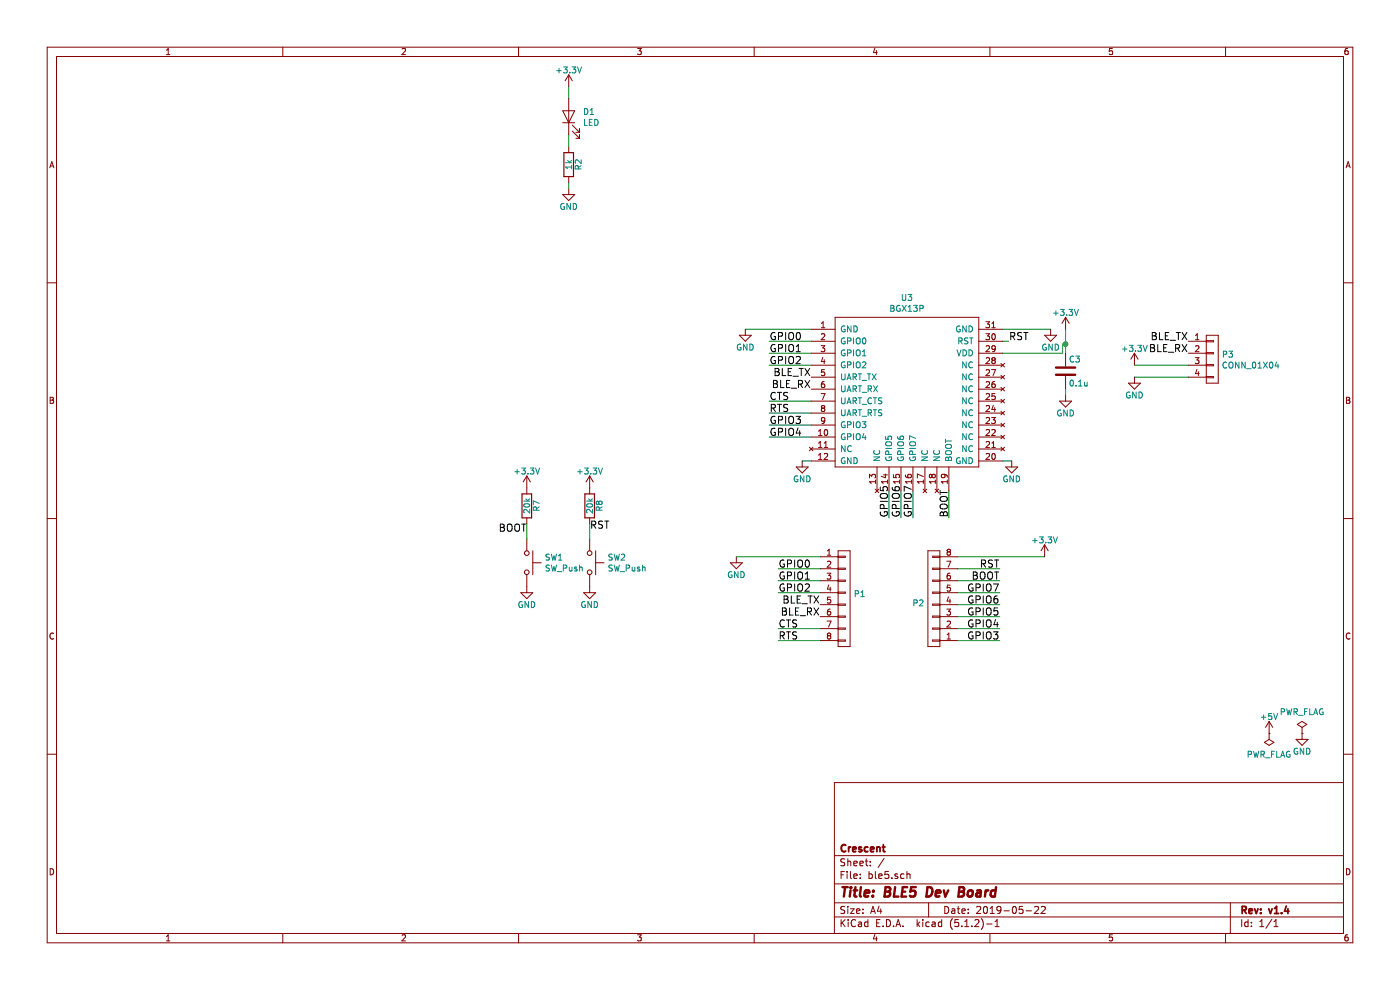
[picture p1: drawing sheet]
EESchema Schematic File Version 4
LIBS:ble5-cache
EELAYER 29 0
EELAYER END
$Descr A4 11693 8268
encoding utf-8
Sheet 1 1
Title "BLE5 Dev Board"
Date "2019-05-22"
Rev "v1.4"
Comp "Crescent"
Comment1 ""
Comment2 ""
Comment3 ""
Comment4 ""
$EndDescr
$Comp
L Device:R R2
U 1 1
P 4750 1375
F 0 "R2" V 4830 1375 50  0000 C CNN
F 1 "1k" V 4750 1375 50  0000 C CNN
F 2 "smt:R-0603" V 4680 1375 50  0001 C CNN
F 3 "" H 4750 1375 50  0000 C CNN
F 4 "Value" H 4750 1375 60  0001 C CNN "Fieldname"
	1    4750 1375
	1    0    0    -1  
$EndComp
$Comp
L power:GND #PWR07
U 1 1
P 4750 1575
F 0 "#PWR07" H 4750 1325 50  0001 C CNN
F 1 "GND" H 4750 1425 50  0000 C CNN
F 2 "" H 4750 1575 50  0000 C CNN
F 3 "" H 4750 1575 50  0000 C CNN
	1    4750 1575
	1    0    0    -1  
$EndComp
$Comp
L power:+3.3V #PWR08
U 1 1
P 4750 725
F 0 "#PWR08" H 4750 575 50  0001 C CNN
F 1 "+3.3V" H 4750 865 50  0000 C CNN
F 2 "" H 4750 725 50  0000 C CNN
F 3 "" H 4750 725 50  0000 C CNN
	1    4750 725 
	1    0    0    -1  
$EndComp
$Comp
L power:GND #PWR039
U 1 1
P 10875 6125
F 0 "#PWR039" H 10875 5875 50  0001 C CNN
F 1 "GND" H 10875 5975 50  0000 C CNN
F 2 "" H 10875 6125 50  0000 C CNN
F 3 "" H 10875 6125 50  0000 C CNN
	1    10875 6125
	1    0    0    -1  
$EndComp
$Comp
L power:+5V #PWR040
U 1 1
P 10600 6125
F 0 "#PWR040" H 10600 5975 50  0001 C CNN
F 1 "+5V" H 10600 6265 50  0000 C CNN
F 2 "" H 10600 6125 50  0000 C CNN
F 3 "" H 10600 6125 50  0000 C CNN
	1    10600 6125
	1    0    0    -1  
$EndComp
$Comp
L power:PWR_FLAG #FLG041
U 1 1
P 10875 6125
F 0 "#FLG041" H 10875 6220 50  0001 C CNN
F 1 "PWR_FLAG" H 10875 6305 50  0000 C CNN
F 2 "" H 10875 6125 50  0000 C CNN
F 3 "" H 10875 6125 50  0000 C CNN
	1    10875 6125
	1    0    0    -1  
$EndComp
$Comp
L power:PWR_FLAG #FLG042
U 1 1
P 10600 6125
F 0 "#FLG042" H 10600 6220 50  0001 C CNN
F 1 "PWR_FLAG" H 10600 6305 50  0000 C CNN
F 2 "" H 10600 6125 50  0000 C CNN
F 3 "" H 10600 6125 50  0000 C CNN
	1    10600 6125
	-1   0    0    1   
$EndComp
Wire Wire Line
	4750 1525 4750 1575
Wire Wire Line
	4750 725  4750 825 
Wire Wire Line
	4750 1125 4750 1225
Text Label 6775 3250 2    60   ~ 0
BLE_RX
Text Label 6775 3150 2    60   ~ 0
BLE_TX
$Comp
L power:GND #PWR0104
U 1 1
P 6225 2750
F 0 "#PWR0104" H 6225 2500 50  0001 C CNN
F 1 "GND" H 6225 2600 50  0000 C CNN
F 2 "" H 6225 2750 50  0000 C CNN
F 3 "" H 6225 2750 50  0000 C CNN
	1    6225 2750
	1    0    0    -1  
$EndComp
$Comp
L power:GND #PWR0105
U 1 1
P 6700 3850
F 0 "#PWR0105" H 6700 3600 50  0001 C CNN
F 1 "GND" H 6700 3700 50  0000 C CNN
F 2 "" H 6700 3850 50  0000 C CNN
F 3 "" H 6700 3850 50  0000 C CNN
	1    6700 3850
	1    0    0    -1  
$EndComp
$Comp
L power:GND #PWR0106
U 1 1
P 8450 3850
F 0 "#PWR0106" H 8450 3600 50  0001 C CNN
F 1 "GND" H 8450 3700 50  0000 C CNN
F 2 "" H 8450 3850 50  0000 C CNN
F 3 "" H 8450 3850 50  0000 C CNN
	1    8450 3850
	1    0    0    -1  
$EndComp
$Comp
L power:GND #PWR0107
U 1 1
P 8775 2750
F 0 "#PWR0107" H 8775 2500 50  0001 C CNN
F 1 "GND" H 8775 2600 50  0000 C CNN
F 2 "" H 8775 2750 50  0000 C CNN
F 3 "" H 8775 2750 50  0000 C CNN
	1    8775 2750
	1    0    0    -1  
$EndComp
Wire Wire Line
	6775 2750 6225 2750
Wire Wire Line
	6700 3850 6775 3850
$Comp
L Device:C C3
U 1 1
P 8900 3100
F 0 "C3" H 8925 3200 50  0000 L CNN
F 1 "0.1u" H 8925 3000 50  0000 L CNN
F 2 "smt:C-0603" H 8938 2950 50  0001 C CNN
F 3 "" H 8900 3100 50  0000 C CNN
F 4 "Value" H 8900 3100 60  0001 C CNN "Fieldname"
	1    8900 3100
	1    0    0    -1  
$EndComp
$Comp
L power:GND #PWR0108
U 1 1
P 8900 3300
F 0 "#PWR0108" H 8900 3050 50  0001 C CNN
F 1 "GND" H 8900 3150 50  0000 C CNN
F 2 "" H 8900 3300 50  0000 C CNN
F 3 "" H 8900 3300 50  0000 C CNN
	1    8900 3300
	1    0    0    -1  
$EndComp
Wire Wire Line
	8900 3250 8900 3300
Wire Wire Line
	8900 2950 8900 2875
Wire Wire Line
	8875 2950 8875 2875
Wire Wire Line
	8875 2875 8900 2875
Connection ~ 8900 2875
Wire Wire Line
	8900 2875 8900 2750
Wire Wire Line
	6775 2850 6425 2850
Wire Wire Line
	6775 2950 6425 2950
Wire Wire Line
	6775 3050 6425 3050
Wire Wire Line
	6775 3350 6425 3350
Wire Wire Line
	6775 3450 6425 3450
Wire Wire Line
	6775 3550 6425 3550
Wire Wire Line
	6775 3650 6425 3650
Wire Wire Line
	7425 4100 7425 4325
Wire Wire Line
	7525 4100 7525 4325
Wire Wire Line
	7625 4100 7625 4325
Wire Wire Line
	7925 4100 7925 4325
Text Label 6425 2850 0    60   ~ 0
GPIO0
Text Label 6425 2950 0    60   ~ 0
GPIO1
Text Label 6425 3050 0    60   ~ 0
GPIO2
Text Label 6425 3350 0    60   ~ 0
CTS
Text Label 6425 3450 0    60   ~ 0
RTS
Text Label 6425 3550 0    60   ~ 0
GPIO3
Text Label 6425 3650 0    60   ~ 0
GPIO4
Text Label 8425 2850 0    60   ~ 0
RST
Text Label 7925 4325 1    60   ~ 0
BOOT
Text Label 7625 4325 1    60   ~ 0
GPIO7
Text Label 7525 4325 1    60   ~ 0
GPIO6
Text Label 7425 4325 1    60   ~ 0
GPIO5
$Comp
L power:GND #PWR0112
U 1 1
P 6150 4650
F 0 "#PWR0112" H 6150 4400 50  0001 C CNN
F 1 "GND" H 6150 4500 50  0000 C CNN
F 2 "" H 6150 4650 50  0000 C CNN
F 3 "" H 6150 4650 50  0000 C CNN
	1    6150 4650
	1    0    0    -1  
$EndComp
Wire Wire Line
	6850 4650 6150 4650
$Comp
L power:+3.3V #PWR0113
U 1 1
P 8725 4650
F 0 "#PWR0113" H 8725 4500 50  0001 C CNN
F 1 "+3.3V" H 8725 4790 50  0000 C CNN
F 2 "" H 8725 4650 50  0000 C CNN
F 3 "" H 8725 4650 50  0000 C CNN
	1    8725 4650
	1    0    0    -1  
$EndComp
Wire Wire Line
	8000 4650 8725 4650
$Comp
L Device2:LED D1
U 1 1
P 4750 975
F 0 "D1" V 4788 858 50  0000 R CNN
F 1 "LED" V 4697 858 50  0000 R CNN
F 2 "LED:generic-LED1608" H 4750 975 50  0001 C CNN
F 3 "~" H 4750 975 50  0001 C CNN
	1    4750 975 
	0    -1   -1   0   
$EndComp
$Comp
L BLE5:BGX13P U3
U 1 1
P 6975 2650
F 0 "U3" H 7575 2815 50  0000 C CNN
F 1 "BGX13P" H 7575 2724 50  0000 C CNN
F 2 "ble:bgm13p-smd" H 6975 2650 50  0001 C CNN
F 3 "" H 6975 2650 50  0001 C CNN
	1    6975 2650
	1    0    0    -1  
$EndComp
Wire Wire Line
	8375 2750 8775 2750
Wire Wire Line
	8375 3850 8450 3850
Wire Wire Line
	8375 2950 8875 2950
Wire Wire Line
	8375 2850 8425 2850
$Comp
L conn:CONN_01X08 P1
U 1 1
P 7050 5000
F 0 "P1" H 7128 5041 50  0000 L CNN
F 1 "CONN_01X08" H 7128 4950 50  0001 L CNN
F 2 "pin-head:pinhead-1X08" H 7050 5000 50  0001 C CNN
F 3 "" H 7050 5000 50  0000 C CNN
	1    7050 5000
	1    0    0    -1  
$EndComp
$Comp
L conn:CONN_01X08 P2
U 1 1
P 7800 5000
F 0 "P2" H 7878 5041 50  0000 L CNN
F 1 "CONN_01X08" H 7878 4950 50  0001 L CNN
F 2 "pin-head:pinhead-1X08" H 7800 5000 50  0001 C CNN
F 3 "" H 7800 5000 50  0000 C CNN
	1    7800 5000
	-1   0    0    1   
$EndComp
Text Label 6850 5150 2    60   ~ 0
BLE_RX
Text Label 6850 5050 2    60   ~ 0
BLE_TX
Wire Wire Line
	6850 4750 6500 4750
Wire Wire Line
	6850 4850 6500 4850
Wire Wire Line
	6850 4950 6500 4950
Wire Wire Line
	6850 5250 6500 5250
Wire Wire Line
	6850 5350 6500 5350
Wire Wire Line
	8000 5350 8350 5350
Wire Wire Line
	8000 5250 8350 5250
Text Label 6500 4750 0    60   ~ 0
GPIO0
Text Label 6500 4850 0    60   ~ 0
GPIO1
Text Label 6500 4950 0    60   ~ 0
GPIO2
Text Label 6500 5250 0    60   ~ 0
CTS
Text Label 6500 5350 0    60   ~ 0
RTS
Text Label 8350 5350 2    60   ~ 0
GPIO3
Text Label 8350 5250 2    60   ~ 0
GPIO4
Wire Wire Line
	8000 5150 8350 5150
Wire Wire Line
	8000 5050 8350 5050
Wire Wire Line
	8000 4950 8350 4950
Wire Wire Line
	8000 4850 8350 4850
Text Label 8350 4850 2    60   ~ 0
BOOT
Text Label 8350 4950 2    60   ~ 0
GPIO7
Text Label 8350 5050 2    60   ~ 0
GPIO6
Text Label 8350 5150 2    60   ~ 0
GPIO5
Text Label 8350 4750 2    60   ~ 0
RST
Wire Wire Line
	8000 4750 8350 4750
$Comp
L Switch:SW_Push SW2
U 1 1
P 4925 4700
F 0 "SW2" V 4879 4848 50  0000 L CNN
F 1 "SW_Push" V 4970 4848 50  0000 L CNN
F 2 "SMD_PUSHSWITCH:SKRPACE010" H 4925 4900 50  0001 C CNN
F 3 "" H 4925 4900 50  0001 C CNN
	1    4925 4700
	0    1    1    0   
$EndComp
$Comp
L power:GND #PWR013
U 1 1
P 4925 4900
F 0 "#PWR013" H 4925 4650 50  0001 C CNN
F 1 "GND" H 4925 4750 50  0000 C CNN
F 2 "" H 4925 4900 50  0000 C CNN
F 3 "" H 4925 4900 50  0000 C CNN
	1    4925 4900
	1    0    0    -1  
$EndComp
$Comp
L Device:R R8
U 1 1
P 4925 4225
F 0 "R8" V 5005 4225 50  0000 C CNN
F 1 "20k" V 4925 4225 50  0000 C CNN
F 2 "smt:R-0603" V 4855 4225 50  0001 C CNN
F 3 "" H 4925 4225 50  0000 C CNN
F 4 "Value" H 4925 4225 60  0001 C CNN "Fieldname"
	1    4925 4225
	1    0    0    -1  
$EndComp
$Comp
L power:+3.3V #PWR012
U 1 1
P 4925 4075
F 0 "#PWR012" H 4925 3925 50  0001 C CNN
F 1 "+3.3V" H 4925 4215 50  0000 C CNN
F 2 "" H 4925 4075 50  0000 C CNN
F 3 "" H 4925 4075 50  0000 C CNN
	1    4925 4075
	1    0    0    -1  
$EndComp
Wire Wire Line
	4925 4375 4925 4500
Text Label 4925 4425 0    60   ~ 0
RST
$Comp
L Switch:SW_Push SW1
U 1 1
P 4400 4700
F 0 "SW1" V 4354 4848 50  0000 L CNN
F 1 "SW_Push" V 4445 4848 50  0000 L CNN
F 2 "SMD_PUSHSWITCH:SKRPACE010" H 4400 4900 50  0001 C CNN
F 3 "" H 4400 4900 50  0001 C CNN
	1    4400 4700
	0    1    1    0   
$EndComp
$Comp
L power:GND #PWR011
U 1 1
P 4400 4900
F 0 "#PWR011" H 4400 4650 50  0001 C CNN
F 1 "GND" H 4400 4750 50  0000 C CNN
F 2 "" H 4400 4900 50  0000 C CNN
F 3 "" H 4400 4900 50  0000 C CNN
	1    4400 4900
	1    0    0    -1  
$EndComp
$Comp
L Device:R R7
U 1 1
P 4400 4225
F 0 "R7" V 4480 4225 50  0000 C CNN
F 1 "20k" V 4400 4225 50  0000 C CNN
F 2 "smt:R-0603" V 4330 4225 50  0001 C CNN
F 3 "" H 4400 4225 50  0000 C CNN
F 4 "Value" H 4400 4225 60  0001 C CNN "Fieldname"
	1    4400 4225
	1    0    0    -1  
$EndComp
$Comp
L power:+3.3V #PWR010
U 1 1
P 4400 4075
F 0 "#PWR010" H 4400 3925 50  0001 C CNN
F 1 "+3.3V" H 4400 4215 50  0000 C CNN
F 2 "" H 4400 4075 50  0000 C CNN
F 3 "" H 4400 4075 50  0000 C CNN
	1    4400 4075
	1    0    0    -1  
$EndComp
Wire Wire Line
	4400 4375 4400 4500
Text Label 4400 4450 2    60   ~ 0
BOOT
$Comp
L conn:CONN_01X04 P3
U 1 1
P 10125 3000
F 0 "P3" H 10203 3041 50  0000 L CNN
F 1 "CONN_01X04" H 10203 2950 50  0000 L CNN
F 2 "GroveCon:GROVE" H 10125 3000 50  0001 C CNN
F 3 "" H 10125 3000 50  0000 C CNN
	1    10125 3000
	1    0    0    -1  
$EndComp
Text Label 9925 2850 2    60   ~ 0
BLE_TX
Text Label 9925 2950 2    60   ~ 0
BLE_RX
$Comp
L power:+3.3V #PWR0109
U 1 1
P 8900 2750
F 0 "#PWR0109" H 8900 2600 50  0001 C CNN
F 1 "+3.3V" H 8900 2890 50  0000 C CNN
F 2 "" H 8900 2750 50  0000 C CNN
F 3 "" H 8900 2750 50  0000 C CNN
	1    8900 2750
	1    0    0    -1  
$EndComp
$Comp
L power:+3.3V #PWR0101
U 1 1
P 9475 3050
F 0 "#PWR0101" H 9475 2900 50  0001 C CNN
F 1 "+3.3V" H 9475 3190 50  0000 C CNN
F 2 "" H 9475 3050 50  0000 C CNN
F 3 "" H 9475 3050 50  0000 C CNN
	1    9475 3050
	1    0    0    -1  
$EndComp
$Comp
L power:GND #PWR0102
U 1 1
P 9475 3150
F 0 "#PWR0102" H 9475 2900 50  0001 C CNN
F 1 "GND" H 9475 3000 50  0000 C CNN
F 2 "" H 9475 3150 50  0000 C CNN
F 3 "" H 9475 3150 50  0000 C CNN
	1    9475 3150
	1    0    0    -1  
$EndComp
Wire Wire Line
	9925 3050 9475 3050
Wire Wire Line
	9475 3150 9925 3150
$EndSCHEMATC
